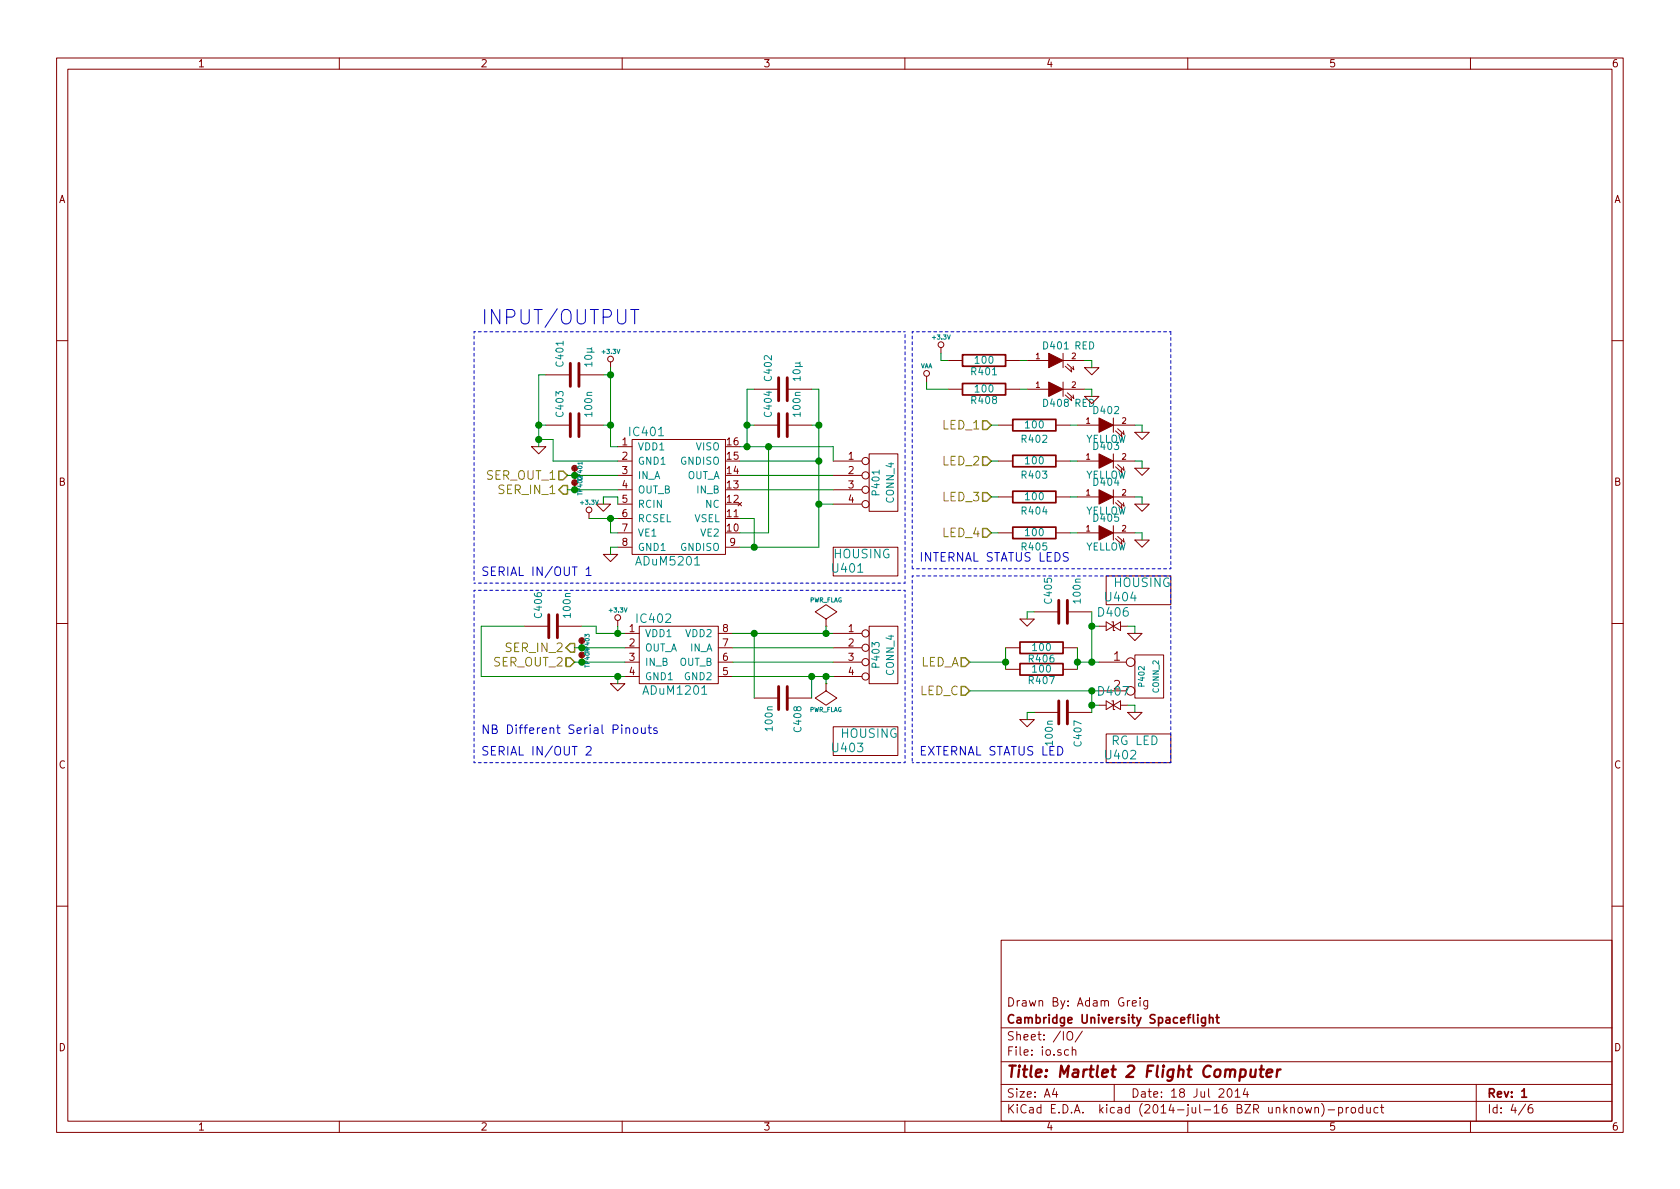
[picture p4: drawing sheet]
EESchema Schematic File Version 2
LIBS:power
LIBS:device
LIBS:transistors
LIBS:conn
LIBS:linear
LIBS:regul
LIBS:74xx
LIBS:cmos4000
LIBS:adc-dac
LIBS:memory
LIBS:xilinx
LIBS:special
LIBS:microcontrollers
LIBS:dsp
LIBS:microchip
LIBS:analog_switches
LIBS:motorola
LIBS:texas
LIBS:intel
LIBS:audio
LIBS:interface
LIBS:digital-audio
LIBS:philips
LIBS:display
LIBS:cypress
LIBS:siliconi
LIBS:opto
LIBS:atmel
LIBS:contrib
LIBS:valves
LIBS:adum5201
LIBS:adxl375
LIBS:apu1205-hf-3
LIBS:part
LIBS:sp100-2t
LIBS:stm32f303c
LIBS:swd
LIBS:testpad
LIBS:adxl345
LIBS:l3g4200d
LIBS:hmc5883l
LIBS:ad8495
LIBS:ad8226
LIBS:tmp36
LIBS:ms5611-01ba03
LIBS:op1177
LIBS:stm32f415rg
LIBS:op2177
LIBS:microsd
LIBS:adp3335
LIBS:ad8541
LIBS:ad8656
LIBS:stm32f405vgt
LIBS:adum1201
LIBS:cga0402mlc-12g
LIBS:m2fc-cache
EELAYER 24 0
EELAYER END
$Descr A4 11693 8268
encoding utf-8
Sheet 4 6
Title "Martlet 2 Flight Computer"
Date "18 Jul 2014"
Rev "1"
Comp "Cambridge University Spaceflight"
Comment1 "Drawn By: Adam Greig"
Comment2 ""
Comment3 ""
Comment4 ""
$EndDescr
$Comp
L CONN_4 P401
U 1 1
P 6150 3350
F 0 "P401" V 6100 3350 50  0000 C CNN
F 1 "CONN_4" V 6200 3350 50  0000 C CNN
F 2 "m2fc:S04B-PASK-2" H 6150 3350 60  0001 C CNN
F 3 "" H 6150 3350 60  0001 C CNN
F 4 "1830749" H 6150 3350 60  0001 C CNN "Farnell"
F 5 "512-8484" V 6150 3350 60  0001 C CNN "RS"
	1    6150 3350
	1    0    0    -1  
$EndComp
$Comp
L ADuM5201 IC401
U 1 1
P 4700 3400
F 0 "IC401" H 4500 3800 60  0000 C CNN
F 1 "ADuM5201" H 4650 2900 60  0000 C CNN
F 2 "m2fc:SOIC16" H 4800 3400 60  0001 C CNN
F 3 "" H 4800 3400 60  0000 C CNN
F 4 "2067773" H 4700 3400 60  0001 C CNN "Farnell"
	1    4700 3400
	1    0    0    -1  
$EndComp
$Comp
L C C403
U 1 1
P 4000 2950
F 0 "C403" H 4050 3050 50  0000 L CNN
F 1 "100n" H 4050 2850 50  0000 L CNN
F 2 "m2fc:C0603" H 4000 2950 60  0001 C CNN
F 3 "" H 4000 2950 60  0001 C CNN
F 4 "1759037" H 4000 2950 60  0001 C CNN "Farnell"
	1    4000 2950
	0    -1   -1   0   
$EndComp
$Comp
L C C404
U 1 1
P 5450 2950
F 0 "C404" H 5500 3050 50  0000 L CNN
F 1 "100n" H 5500 2850 50  0000 L CNN
F 2 "m2fc:C0603" H 5450 2950 60  0001 C CNN
F 3 "" H 5450 2950 60  0001 C CNN
F 4 "1759037" H 5450 2950 60  0001 C CNN "Farnell"
	1    5450 2950
	0    -1   -1   0   
$EndComp
$Comp
L GND #PWR409
U 1 1
P 4200 3500
F 0 "#PWR409" H 4200 3500 30  0001 C CNN
F 1 "GND" H 4200 3430 30  0001 C CNN
F 2 "" H 4200 3500 60  0001 C CNN
F 3 "" H 4200 3500 60  0001 C CNN
	1    4200 3500
	1    0    0    -1  
$EndComp
$Comp
L GND #PWR413
U 1 1
P 4250 3850
F 0 "#PWR413" H 4250 3850 30  0001 C CNN
F 1 "GND" H 4250 3780 30  0001 C CNN
F 2 "" H 4250 3850 60  0001 C CNN
F 3 "" H 4250 3850 60  0001 C CNN
	1    4250 3850
	1    0    0    -1  
$EndComp
$Comp
L GND #PWR407
U 1 1
P 3750 3100
F 0 "#PWR407" H 3750 3100 30  0001 C CNN
F 1 "GND" H 3750 3030 30  0001 C CNN
F 2 "" H 3750 3100 60  0001 C CNN
F 3 "" H 3750 3100 60  0001 C CNN
	1    3750 3100
	1    0    0    -1  
$EndComp
Text Notes 3350 4000 0    60   ~ 0
SERIAL IN/OUT 1
$Comp
L +3.3V #PWR411
U 1 1
P 4100 3600
F 0 "#PWR411" H 4100 3560 30  0001 C CNN
F 1 "+3.3V" H 4100 3710 30  0000 C CNN
F 2 "" H 4100 3600 60  0000 C CNN
F 3 "" H 4100 3600 60  0000 C CNN
	1    4100 3600
	1    0    0    -1  
$EndComp
Text Notes 6400 5250 0    60   ~ 0
EXTERNAL STATUS LED
$Comp
L PART U402
U 1 1
P 7750 5250
F 0 "U402" H 7800 5250 60  0000 C CNN
F 1 "RG LED" H 7900 5350 60  0000 C CNN
F 2 "" H 7750 5250 60  0001 C CNN
F 3 "" H 7750 5250 60  0001 C CNN
F 4 "1142488" H 7750 5250 60  0001 C CNN "Farnell"
	1    7750 5250
	1    0    0    -1  
$EndComp
$Comp
L CONN_2 P402
U 1 1
P 8000 4700
F 0 "P402" V 7950 4700 40  0000 C CNN
F 1 "CONN_2" V 8050 4700 40  0000 C CNN
F 2 "m2fc:S02B-PASK-2" H 8000 4700 60  0001 C CNN
F 3 "" H 8000 4700 60  0000 C CNN
F 4 "1830747" H 8000 4700 60  0001 C CNN "Farnell"
	1    8000 4700
	1    0    0    -1  
$EndComp
$Comp
L R R407
U 1 1
P 7250 4650
F 0 "R407" V 7330 4650 50  0000 C CNN
F 1 "100" V 7250 4650 50  0000 C CNN
F 2 "m2fc:R0603" H 7250 4650 60  0001 C CNN
F 3 "" H 7250 4650 60  0001 C CNN
F 4 "2331989" V 7250 4650 60  0001 C CNN "Farnell"
	1    7250 4650
	0    1    1    0   
$EndComp
$Comp
L R R406
U 1 1
P 7250 4500
F 0 "R406" V 7330 4500 50  0000 C CNN
F 1 "100" V 7250 4500 50  0000 C CNN
F 2 "m2fc:R0603" H 7250 4500 60  0001 C CNN
F 3 "" H 7250 4500 60  0001 C CNN
F 4 "2331989" V 7250 4500 60  0001 C CNN "Farnell"
	1    7250 4500
	0    1    1    0   
$EndComp
$Comp
L LED D401
U 1 1
P 7350 2500
F 0 "D401" H 7350 2600 50  0000 C CNN
F 1 "RED" H 7550 2600 50  0000 C CNN
F 2 "m2fc:LED0603" H 7350 2500 60  0001 C CNN
F 3 "" H 7350 2500 60  0000 C CNN
F 4 "2290329" H 7350 2500 60  0001 C CNN "Farnell"
	1    7350 2500
	1    0    0    -1  
$EndComp
$Comp
L R R401
U 1 1
P 6850 2500
F 0 "R401" V 6930 2500 50  0000 C CNN
F 1 "100" V 6850 2500 50  0000 C CNN
F 2 "m2fc:R0603" H 6850 2500 60  0001 C CNN
F 3 "" H 6850 2500 60  0001 C CNN
F 4 "2331989" V 6850 2500 60  0001 C CNN "Farnell"
	1    6850 2500
	0    1    1    0   
$EndComp
$Comp
L GND #PWR403
U 1 1
P 7600 2550
F 0 "#PWR403" H 7600 2550 30  0001 C CNN
F 1 "GND" H 7600 2480 30  0001 C CNN
F 2 "" H 7600 2550 60  0001 C CNN
F 3 "" H 7600 2550 60  0001 C CNN
	1    7600 2550
	1    0    0    -1  
$EndComp
$Comp
L LED D402
U 1 1
P 7700 2950
F 0 "D402" H 7700 3050 50  0000 C CNN
F 1 "YELLOW" H 7700 2850 50  0000 C CNN
F 2 "m2fc:LED0603" H 7700 2950 60  0001 C CNN
F 3 "" H 7700 2950 60  0000 C CNN
F 4 "2290330" H 7700 2950 60  0001 C CNN "Farnell"
	1    7700 2950
	1    0    0    -1  
$EndComp
$Comp
L R R402
U 1 1
P 7200 2950
F 0 "R402" V 7300 2950 50  0000 C CNN
F 1 "100" V 7200 2950 50  0000 C CNN
F 2 "m2fc:R0603" H 7200 2950 60  0001 C CNN
F 3 "" H 7200 2950 60  0001 C CNN
F 4 "2331989" V 7200 2950 60  0001 C CNN "Farnell"
	1    7200 2950
	0    1    1    0   
$EndComp
$Comp
L GND #PWR406
U 1 1
P 7950 3000
F 0 "#PWR406" H 7950 3000 30  0001 C CNN
F 1 "GND" H 7950 2930 30  0001 C CNN
F 2 "" H 7950 3000 60  0001 C CNN
F 3 "" H 7950 3000 60  0001 C CNN
	1    7950 3000
	1    0    0    -1  
$EndComp
$Comp
L LED D403
U 1 1
P 7700 3200
F 0 "D403" H 7700 3300 50  0000 C CNN
F 1 "YELLOW" H 7700 3100 50  0000 C CNN
F 2 "m2fc:LED0603" H 7700 3200 60  0001 C CNN
F 3 "" H 7700 3200 60  0000 C CNN
F 4 "2290330" H 7700 3200 60  0001 C CNN "Farnell"
	1    7700 3200
	1    0    0    -1  
$EndComp
$Comp
L R R403
U 1 1
P 7200 3200
F 0 "R403" V 7300 3200 50  0000 C CNN
F 1 "100" V 7200 3200 50  0000 C CNN
F 2 "m2fc:R0603" H 7200 3200 60  0001 C CNN
F 3 "" H 7200 3200 60  0001 C CNN
F 4 "2331989" V 7200 3200 60  0001 C CNN "Farnell"
	1    7200 3200
	0    1    1    0   
$EndComp
$Comp
L GND #PWR408
U 1 1
P 7950 3250
F 0 "#PWR408" H 7950 3250 30  0001 C CNN
F 1 "GND" H 7950 3180 30  0001 C CNN
F 2 "" H 7950 3250 60  0001 C CNN
F 3 "" H 7950 3250 60  0001 C CNN
	1    7950 3250
	1    0    0    -1  
$EndComp
$Comp
L LED D404
U 1 1
P 7700 3450
F 0 "D404" H 7700 3550 50  0000 C CNN
F 1 "YELLOW" H 7700 3350 50  0000 C CNN
F 2 "m2fc:LED0603" H 7700 3450 60  0001 C CNN
F 3 "" H 7700 3450 60  0000 C CNN
F 4 "2290330" H 7700 3450 60  0001 C CNN "Farnell"
	1    7700 3450
	1    0    0    -1  
$EndComp
$Comp
L R R404
U 1 1
P 7200 3450
F 0 "R404" V 7300 3450 50  0000 C CNN
F 1 "100" V 7200 3450 50  0000 C CNN
F 2 "m2fc:R0603" H 7200 3450 60  0001 C CNN
F 3 "" H 7200 3450 60  0001 C CNN
F 4 "2331989" V 7200 3450 60  0001 C CNN "Farnell"
	1    7200 3450
	0    1    1    0   
$EndComp
$Comp
L GND #PWR410
U 1 1
P 7950 3500
F 0 "#PWR410" H 7950 3500 30  0001 C CNN
F 1 "GND" H 7950 3430 30  0001 C CNN
F 2 "" H 7950 3500 60  0001 C CNN
F 3 "" H 7950 3500 60  0001 C CNN
	1    7950 3500
	1    0    0    -1  
$EndComp
Text Notes 6400 3900 0    60   ~ 0
INTERNAL STATUS LEDS
$Comp
L +3.3V #PWR401
U 1 1
P 6550 2450
F 0 "#PWR401" H 6550 2410 30  0001 C CNN
F 1 "+3.3V" H 6550 2560 30  0000 C CNN
F 2 "" H 6550 2450 60  0000 C CNN
F 3 "" H 6550 2450 60  0000 C CNN
	1    6550 2450
	1    0    0    -1  
$EndComp
Text HLabel 3950 3300 0    60   Input ~ 0
SER_OUT_1
Text HLabel 3950 3400 0    60   Output ~ 0
SER_IN_1
Text HLabel 6750 4600 0    60   Input ~ 0
LED_A
Text HLabel 6750 4800 0    60   Input ~ 0
LED_C
Text HLabel 6900 2950 0    60   Input ~ 0
LED_1
Text HLabel 6900 3200 0    60   Input ~ 0
LED_2
Text HLabel 6900 3450 0    60   Input ~ 0
LED_3
$Comp
L TESTPAD TP401
U 1 1
P 4000 3300
F 0 "TP401" H 4030 3260 30  0000 C CNN
F 1 "TESTPAD" H 4000 3350 60  0001 C CNN
F 2 "m2fc:TESTPAD" H 4000 3300 60  0001 C CNN
F 3 "" H 4000 3300 60  0000 C CNN
	1    4000 3300
	0    -1   -1   0   
$EndComp
$Comp
L TESTPAD TP402
U 1 1
P 4000 3400
F 0 "TP402" H 4030 3360 30  0000 C CNN
F 1 "TESTPAD" H 4000 3450 60  0001 C CNN
F 2 "m2fc:TESTPAD" H 4000 3400 60  0001 C CNN
F 3 "" H 4000 3400 60  0000 C CNN
	1    4000 3400
	0    -1   -1   0   
$EndComp
$Comp
L C C407
U 1 1
P 7400 4950
F 0 "C407" H 7450 5050 50  0000 L CNN
F 1 "100n" H 7450 4850 50  0000 L CNN
F 2 "m2fc:C0603" H 7400 4950 60  0001 C CNN
F 3 "" H 7400 4950 60  0001 C CNN
F 4 "1759037" H 7400 4950 60  0001 C CNN "Farnell"
	1    7400 4950
	0    1    1    0   
$EndComp
$Comp
L C C405
U 1 1
P 7400 4250
F 0 "C405" H 7450 4350 50  0000 L CNN
F 1 "100n" H 7450 4150 50  0000 L CNN
F 2 "m2fc:C0603" H 7400 4250 60  0001 C CNN
F 3 "" H 7400 4250 60  0001 C CNN
F 4 "1759037" H 7400 4250 60  0001 C CNN "Farnell"
	1    7400 4250
	0    -1   -1   0   
$EndComp
$Comp
L GND #PWR419
U 1 1
P 7150 5000
F 0 "#PWR419" H 7150 5000 30  0001 C CNN
F 1 "GND" H 7150 4930 30  0001 C CNN
F 2 "" H 7150 5000 60  0001 C CNN
F 3 "" H 7150 5000 60  0001 C CNN
	1    7150 5000
	1    0    0    -1  
$EndComp
$Comp
L GND #PWR414
U 1 1
P 7150 4300
F 0 "#PWR414" H 7150 4300 30  0001 C CNN
F 1 "GND" H 7150 4230 30  0001 C CNN
F 2 "" H 7150 4300 60  0001 C CNN
F 3 "" H 7150 4300 60  0001 C CNN
	1    7150 4300
	1    0    0    -1  
$EndComp
Text Notes 3350 2250 0    100  ~ 0
INPUT/OUTPUT
$Comp
L +3.3V #PWR402
U 1 1
P 4250 2550
F 0 "#PWR402" H 4250 2510 30  0001 C CNN
F 1 "+3.3V" H 4250 2660 30  0000 C CNN
F 2 "" H 4250 2550 60  0000 C CNN
F 3 "" H 4250 2550 60  0000 C CNN
	1    4250 2550
	1    0    0    -1  
$EndComp
$Comp
L CONN_4 P403
U 1 1
P 6150 4550
F 0 "P403" V 6100 4550 50  0000 C CNN
F 1 "CONN_4" V 6200 4550 50  0000 C CNN
F 2 "m2fc:S04B-PASK-2" H 6150 4550 60  0001 C CNN
F 3 "" H 6150 4550 60  0001 C CNN
F 4 "1830749" H 6150 4550 60  0001 C CNN "Farnell"
F 5 "512-8484" V 6150 4550 60  0001 C CNN "RS"
	1    6150 4550
	1    0    0    -1  
$EndComp
$Comp
L C C406
U 1 1
P 3850 4350
F 0 "C406" H 3900 4450 50  0000 L CNN
F 1 "100n" H 3900 4250 50  0000 L CNN
F 2 "m2fc:C0603" H 3850 4350 60  0001 C CNN
F 3 "" H 3850 4350 60  0001 C CNN
F 4 "1759037" H 3850 4350 60  0001 C CNN "Farnell"
	1    3850 4350
	0    -1   -1   0   
$EndComp
$Comp
L C C408
U 1 1
P 5450 4850
F 0 "C408" H 5500 4950 50  0000 L CNN
F 1 "100n" H 5500 4750 50  0000 L CNN
F 2 "m2fc:C0603" H 5450 4850 60  0001 C CNN
F 3 "" H 5450 4850 60  0001 C CNN
F 4 "1759037" H 5450 4850 60  0001 C CNN "Farnell"
	1    5450 4850
	0    1    1    0   
$EndComp
Text Notes 3350 5250 0    60   ~ 0
SERIAL IN/OUT 2
Text HLabel 4000 4600 0    60   Input ~ 0
SER_OUT_2
Text HLabel 4000 4500 0    60   Output ~ 0
SER_IN_2
$Comp
L TESTPAD TP403
U 1 1
P 4050 4500
F 0 "TP403" H 4080 4460 30  0000 C CNN
F 1 "TESTPAD" H 4050 4550 60  0001 C CNN
F 2 "m2fc:TESTPAD" H 4050 4500 60  0001 C CNN
F 3 "" H 4050 4500 60  0000 C CNN
	1    4050 4500
	0    -1   -1   0   
$EndComp
$Comp
L TESTPAD TP404
U 1 1
P 4050 4600
F 0 "TP404" H 4080 4560 30  0000 C CNN
F 1 "TESTPAD" H 4050 4650 60  0001 C CNN
F 2 "m2fc:TESTPAD" H 4050 4600 60  0001 C CNN
F 3 "" H 4050 4600 60  0000 C CNN
	1    4050 4600
	0    -1   -1   0   
$EndComp
$Comp
L +3.3V #PWR415
U 1 1
P 4300 4350
F 0 "#PWR415" H 4300 4310 30  0001 C CNN
F 1 "+3.3V" H 4300 4460 30  0000 C CNN
F 2 "" H 4300 4350 60  0000 C CNN
F 3 "" H 4300 4350 60  0000 C CNN
	1    4300 4350
	1    0    0    -1  
$EndComp
$Comp
L PART U404
U 1 1
P 7750 4150
F 0 "U404" H 7800 4150 60  0000 C CNN
F 1 "HOUSING" H 7950 4250 60  0000 C CNN
F 2 "" H 7750 4150 60  0001 C CNN
F 3 "" H 7750 4150 60  0000 C CNN
F 4 "1830726" H 7750 4150 60  0001 C CNN "Farnell"
	1    7750 4150
	1    0    0    -1  
$EndComp
$Comp
L PART U401
U 1 1
P 5850 3950
F 0 "U401" H 5900 3950 60  0000 C CNN
F 1 "HOUSING" H 6000 4050 60  0000 C CNN
F 2 "" H 5850 3950 60  0001 C CNN
F 3 "" H 5850 3950 60  0000 C CNN
F 4 "1830729" H 5850 3950 60  0001 C CNN "Farnell"
	1    5850 3950
	1    0    0    -1  
$EndComp
$Comp
L PART U403
U 1 1
P 5850 5200
F 0 "U403" H 5900 5200 60  0000 C CNN
F 1 "HOUSING" H 6050 5300 60  0000 C CNN
F 2 "" H 5850 5200 60  0001 C CNN
F 3 "" H 5850 5200 60  0000 C CNN
F 4 "1830729" H 5850 5200 60  0001 C CNN "Farnell"
	1    5850 5200
	1    0    0    -1  
$EndComp
$Comp
L ADuM1201 IC402
U 1 1
P 4700 4550
F 0 "IC402" H 4550 4800 60  0000 C CNN
F 1 "ADuM1201" H 4700 4300 60  0000 C CNN
F 2 "m2fc:SOIC8" H 4700 4550 60  0001 C CNN
F 3 "" H 4700 4550 60  0000 C CNN
F 4 "1078200" H 4700 4550 60  0001 C CNN "Farnell"
	1    4700 4550
	1    0    0    -1  
$EndComp
$Comp
L GND #PWR417
U 1 1
P 4300 4750
F 0 "#PWR417" H 4300 4750 30  0001 C CNN
F 1 "GND" H 4300 4680 30  0001 C CNN
F 2 "" H 4300 4750 60  0001 C CNN
F 3 "" H 4300 4750 60  0001 C CNN
	1    4300 4750
	1    0    0    -1  
$EndComp
Wire Wire Line
	4300 3500 4300 3450
Wire Wire Line
	4300 3450 4200 3450
Wire Wire Line
	4200 3450 4200 3500
Wire Wire Line
	4100 3600 4300 3600
Wire Wire Line
	4300 3700 4250 3700
Wire Wire Line
	4250 3700 4250 3600
Connection ~ 4250 3600
Wire Wire Line
	4300 3800 4250 3800
Wire Wire Line
	4250 3800 4250 3850
Wire Wire Line
	3950 3400 4300 3400
Wire Wire Line
	3950 3300 4300 3300
Wire Wire Line
	5150 3300 5800 3300
Wire Wire Line
	5150 3400 5800 3400
Wire Wire Line
	5150 3100 5800 3100
Wire Wire Line
	5200 2700 5200 3100
Wire Wire Line
	5200 2950 5250 2950
Wire Wire Line
	5200 2700 5250 2700
Connection ~ 5200 2950
Wire Wire Line
	5700 3200 5150 3200
Wire Wire Line
	5700 3800 5700 2700
Wire Wire Line
	5700 3500 5800 3500
Wire Wire Line
	5800 3100 5800 3200
Connection ~ 5200 3100
Wire Wire Line
	5650 2950 5700 2950
Connection ~ 5700 3200
Wire Wire Line
	5700 2700 5650 2700
Connection ~ 5700 2950
Wire Wire Line
	5150 3800 5700 3800
Connection ~ 5700 3500
Wire Wire Line
	5150 3600 5250 3600
Wire Wire Line
	5250 3600 5250 3800
Connection ~ 5250 3800
Wire Wire Line
	5150 3700 5350 3700
Wire Wire Line
	5350 3700 5350 3100
Connection ~ 5350 3100
Wire Wire Line
	4250 2550 4250 3100
Wire Wire Line
	4250 2950 4200 2950
Wire Wire Line
	4250 2600 4200 2600
Connection ~ 4250 2950
Wire Wire Line
	4250 3100 4300 3100
Wire Wire Line
	3800 2600 3750 2600
Wire Wire Line
	3800 2950 3750 2950
Connection ~ 3750 2950
Wire Wire Line
	3750 2600 3750 3100
Wire Wire Line
	4300 3200 3850 3200
Wire Wire Line
	3850 3200 3850 3050
Wire Wire Line
	3850 3050 3750 3050
Connection ~ 3750 3050
Wire Notes Line
	3300 2300 6300 2300
Wire Notes Line
	3300 4050 6300 4050
Wire Wire Line
	6750 4800 7650 4800
Wire Wire Line
	7000 4600 6750 4600
Wire Wire Line
	7500 4600 7650 4600
Wire Wire Line
	7000 4500 7000 4650
Connection ~ 7000 4600
Wire Wire Line
	7500 4500 7500 4650
Connection ~ 7500 4600
Wire Wire Line
	6550 2450 6550 2500
Wire Wire Line
	6550 2500 6600 2500
Wire Wire Line
	7100 2500 7150 2500
Wire Wire Line
	7550 2500 7600 2500
Wire Wire Line
	7600 2500 7600 2550
Wire Wire Line
	6900 2950 6950 2950
Wire Wire Line
	7450 2950 7500 2950
Wire Wire Line
	7900 2950 7950 2950
Wire Wire Line
	7950 2950 7950 3000
Wire Wire Line
	6900 3200 6950 3200
Wire Wire Line
	7450 3200 7500 3200
Wire Wire Line
	7900 3200 7950 3200
Wire Wire Line
	7950 3200 7950 3250
Wire Wire Line
	6900 3450 6950 3450
Wire Wire Line
	7450 3450 7500 3450
Wire Wire Line
	7900 3450 7950 3450
Wire Wire Line
	7950 3450 7950 3500
Wire Notes Line
	6350 2300 8150 2300
Connection ~ 4000 3300
Connection ~ 4000 3400
Wire Wire Line
	7600 4800 7600 4950
Connection ~ 7600 4800
Wire Wire Line
	7200 4950 7150 4950
Wire Wire Line
	7150 4950 7150 5000
Wire Wire Line
	7600 4250 7600 4600
Connection ~ 7600 4600
Wire Wire Line
	7200 4250 7150 4250
Wire Wire Line
	7150 4250 7150 4300
Connection ~ 4250 2600
Wire Notes Line
	6300 4050 6300 2300
Wire Notes Line
	3300 2300 3300 4050
Wire Wire Line
	4000 4600 4350 4600
Wire Wire Line
	4000 4500 4350 4500
Wire Notes Line
	3300 4100 6300 4100
Connection ~ 4050 4500
Connection ~ 4050 4600
Wire Wire Line
	4150 4400 4350 4400
Wire Wire Line
	4300 4400 4300 4350
Wire Wire Line
	4150 4400 4150 4350
Wire Wire Line
	4150 4350 4050 4350
Connection ~ 4300 4400
Wire Wire Line
	3650 4350 3350 4350
Wire Wire Line
	3350 4350 3350 4700
Wire Wire Line
	3350 4700 4350 4700
Wire Wire Line
	4300 4700 4300 4750
Connection ~ 4300 4700
Wire Wire Line
	5100 4700 5800 4700
Wire Wire Line
	5100 4600 5800 4600
Wire Wire Line
	5100 4500 5800 4500
Wire Wire Line
	5100 4400 5800 4400
Wire Wire Line
	5250 4850 5250 4400
Connection ~ 5250 4400
Wire Wire Line
	5650 4850 5650 4700
Connection ~ 5650 4700
Wire Notes Line
	3300 4100 3300 5300
Wire Notes Line
	3300 5300 6300 5300
Wire Notes Line
	6300 5300 6300 4100
Wire Notes Line
	6350 5300 8150 5300
$Comp
L PWR_FLAG #FLG401
U 1 1
P 5750 4350
F 0 "#FLG401" H 5750 4445 30  0001 C CNN
F 1 "PWR_FLAG" H 5750 4530 30  0000 C CNN
F 2 "" H 5750 4350 60  0000 C CNN
F 3 "" H 5750 4350 60  0000 C CNN
	1    5750 4350
	1    0    0    -1  
$EndComp
$Comp
L PWR_FLAG #FLG402
U 1 1
P 5750 4750
F 0 "#FLG402" H 5750 4845 30  0001 C CNN
F 1 "PWR_FLAG" H 5750 4930 30  0000 C CNN
F 2 "" H 5750 4750 60  0000 C CNN
F 3 "" H 5750 4750 60  0000 C CNN
	1    5750 4750
	-1   0    0    1   
$EndComp
Wire Wire Line
	5750 4700 5750 4750
Connection ~ 5750 4700
Wire Wire Line
	5750 4350 5750 4400
Connection ~ 5750 4400
$Comp
L LED D405
U 1 1
P 7700 3700
F 0 "D405" H 7700 3800 50  0000 C CNN
F 1 "YELLOW" H 7700 3600 50  0000 C CNN
F 2 "m2fc:LED0603" H 7700 3700 60  0001 C CNN
F 3 "" H 7700 3700 60  0000 C CNN
F 4 "2290330" H 7700 3700 60  0001 C CNN "Farnell"
	1    7700 3700
	1    0    0    -1  
$EndComp
$Comp
L R R405
U 1 1
P 7200 3700
F 0 "R405" V 7300 3700 50  0000 C CNN
F 1 "100" V 7200 3700 50  0000 C CNN
F 2 "m2fc:R0603" H 7200 3700 60  0001 C CNN
F 3 "" H 7200 3700 60  0001 C CNN
F 4 "2331989" V 7200 3700 60  0001 C CNN "Farnell"
	1    7200 3700
	0    1    1    0   
$EndComp
$Comp
L GND #PWR412
U 1 1
P 7950 3750
F 0 "#PWR412" H 7950 3750 30  0001 C CNN
F 1 "GND" H 7950 3680 30  0001 C CNN
F 2 "" H 7950 3750 60  0001 C CNN
F 3 "" H 7950 3750 60  0001 C CNN
	1    7950 3750
	1    0    0    -1  
$EndComp
Text HLabel 6900 3700 0    60   Input ~ 0
LED_4
Wire Wire Line
	6900 3700 6950 3700
Wire Wire Line
	7450 3700 7500 3700
Wire Wire Line
	7900 3700 7950 3700
Wire Wire Line
	7950 3700 7950 3750
$Comp
L CGA0402MLC-12G D406
U 1 1
P 7850 4350
F 0 "D406" H 7950 4250 60  0000 C CNN
F 1 "CGA0402MLC-12G" H 7950 4460 60  0001 C CNN
F 2 "m2fc:R0402" H 7850 4350 60  0001 C CNN
F 3 "" H 7850 4350 60  0000 C CNN
F 4 "2368169" H 7850 4350 60  0001 C CNN "Farnell"
	1    7850 4350
	-1   0    0    1   
$EndComp
$Comp
L CGA0402MLC-12G D407
U 1 1
P 7850 4900
F 0 "D407" H 7950 4800 60  0000 C CNN
F 1 "CGA0402MLC-12G" H 7950 5010 60  0001 C CNN
F 2 "m2fc:R0402" H 7850 4900 60  0001 C CNN
F 3 "" H 7850 4900 60  0000 C CNN
F 4 "2368169" H 7850 4900 60  0001 C CNN "Farnell"
	1    7850 4900
	-1   0    0    1   
$EndComp
Wire Wire Line
	7650 4900 7600 4900
Connection ~ 7600 4900
Wire Wire Line
	7650 4350 7600 4350
Connection ~ 7600 4350
$Comp
L GND #PWR416
U 1 1
P 7900 4400
F 0 "#PWR416" H 7900 4400 30  0001 C CNN
F 1 "GND" H 7900 4330 30  0001 C CNN
F 2 "" H 7900 4400 60  0001 C CNN
F 3 "" H 7900 4400 60  0001 C CNN
	1    7900 4400
	1    0    0    -1  
$EndComp
Wire Wire Line
	7850 4350 7900 4350
Wire Wire Line
	7900 4350 7900 4400
$Comp
L GND #PWR418
U 1 1
P 7900 4950
F 0 "#PWR418" H 7900 4950 30  0001 C CNN
F 1 "GND" H 7900 4880 30  0001 C CNN
F 2 "" H 7900 4950 60  0001 C CNN
F 3 "" H 7900 4950 60  0001 C CNN
	1    7900 4950
	1    0    0    -1  
$EndComp
Wire Wire Line
	7850 4900 7900 4900
Wire Wire Line
	7900 4900 7900 4950
$Comp
L C C402
U 1 1
P 5450 2700
F 0 "C402" H 5500 2800 50  0000 L CNN
F 1 "10µ" H 5500 2600 50  0000 L CNN
F 2 "m2fc:C0603" H 5450 2700 60  0001 C CNN
F 3 "" H 5450 2700 60  0001 C CNN
F 4 "2211164" H 5450 2700 60  0001 C CNN "Farnell"
	1    5450 2700
	0    -1   -1   0   
$EndComp
$Comp
L C C401
U 1 1
P 4000 2600
F 0 "C401" H 4050 2700 50  0000 L CNN
F 1 "10µ" H 4050 2500 50  0000 L CNN
F 2 "m2fc:C0603" H 4000 2600 60  0001 C CNN
F 3 "" H 4000 2600 60  0001 C CNN
F 4 "2211164" H 4000 2600 60  0001 C CNN "Farnell"
	1    4000 2600
	0    -1   -1   0   
$EndComp
Text Notes 3350 5100 0    60   ~ 0
NB Different Serial Pinouts
Wire Notes Line
	8150 5300 8150 4000
Wire Notes Line
	8150 4000 6350 4000
Wire Notes Line
	6350 4000 6350 5300
Wire Notes Line
	6350 2300 6350 3950
Wire Notes Line
	6350 3950 8150 3950
Wire Notes Line
	8150 3950 8150 2300
$Comp
L LED D408
U 1 1
P 7350 2700
F 0 "D408" H 7350 2600 50  0000 C CNN
F 1 "RED" H 7550 2600 50  0000 C CNN
F 2 "m2fc:LED0603" H 7350 2700 60  0001 C CNN
F 3 "" H 7350 2700 60  0000 C CNN
F 4 "2290329" H 7350 2700 60  0001 C CNN "Farnell"
	1    7350 2700
	1    0    0    -1  
$EndComp
$Comp
L R R408
U 1 1
P 6850 2700
F 0 "R408" V 6930 2700 50  0000 C CNN
F 1 "100" V 6850 2700 50  0000 C CNN
F 2 "m2fc:R0603" H 6850 2700 60  0001 C CNN
F 3 "" H 6850 2700 60  0001 C CNN
F 4 "2331989" V 6850 2700 60  0001 C CNN "Farnell"
	1    6850 2700
	0    1    1    0   
$EndComp
$Comp
L GND #PWR405
U 1 1
P 7600 2750
F 0 "#PWR405" H 7600 2750 30  0001 C CNN
F 1 "GND" H 7600 2680 30  0001 C CNN
F 2 "" H 7600 2750 60  0001 C CNN
F 3 "" H 7600 2750 60  0001 C CNN
	1    7600 2750
	1    0    0    -1  
$EndComp
Wire Wire Line
	7100 2700 7150 2700
Wire Wire Line
	7550 2700 7600 2700
Wire Wire Line
	7600 2700 7600 2750
Wire Wire Line
	6450 2700 6450 2650
Wire Wire Line
	6450 2700 6600 2700
$Comp
L VAA #PWR404
U 1 1
P 6450 2650
F 0 "#PWR404" H 6450 2710 30  0001 C CNN
F 1 "VAA" H 6450 2760 30  0000 C CNN
F 2 "" H 6450 2650 60  0000 C CNN
F 3 "" H 6450 2650 60  0000 C CNN
	1    6450 2650
	1    0    0    -1  
$EndComp
$EndSCHEMATC
